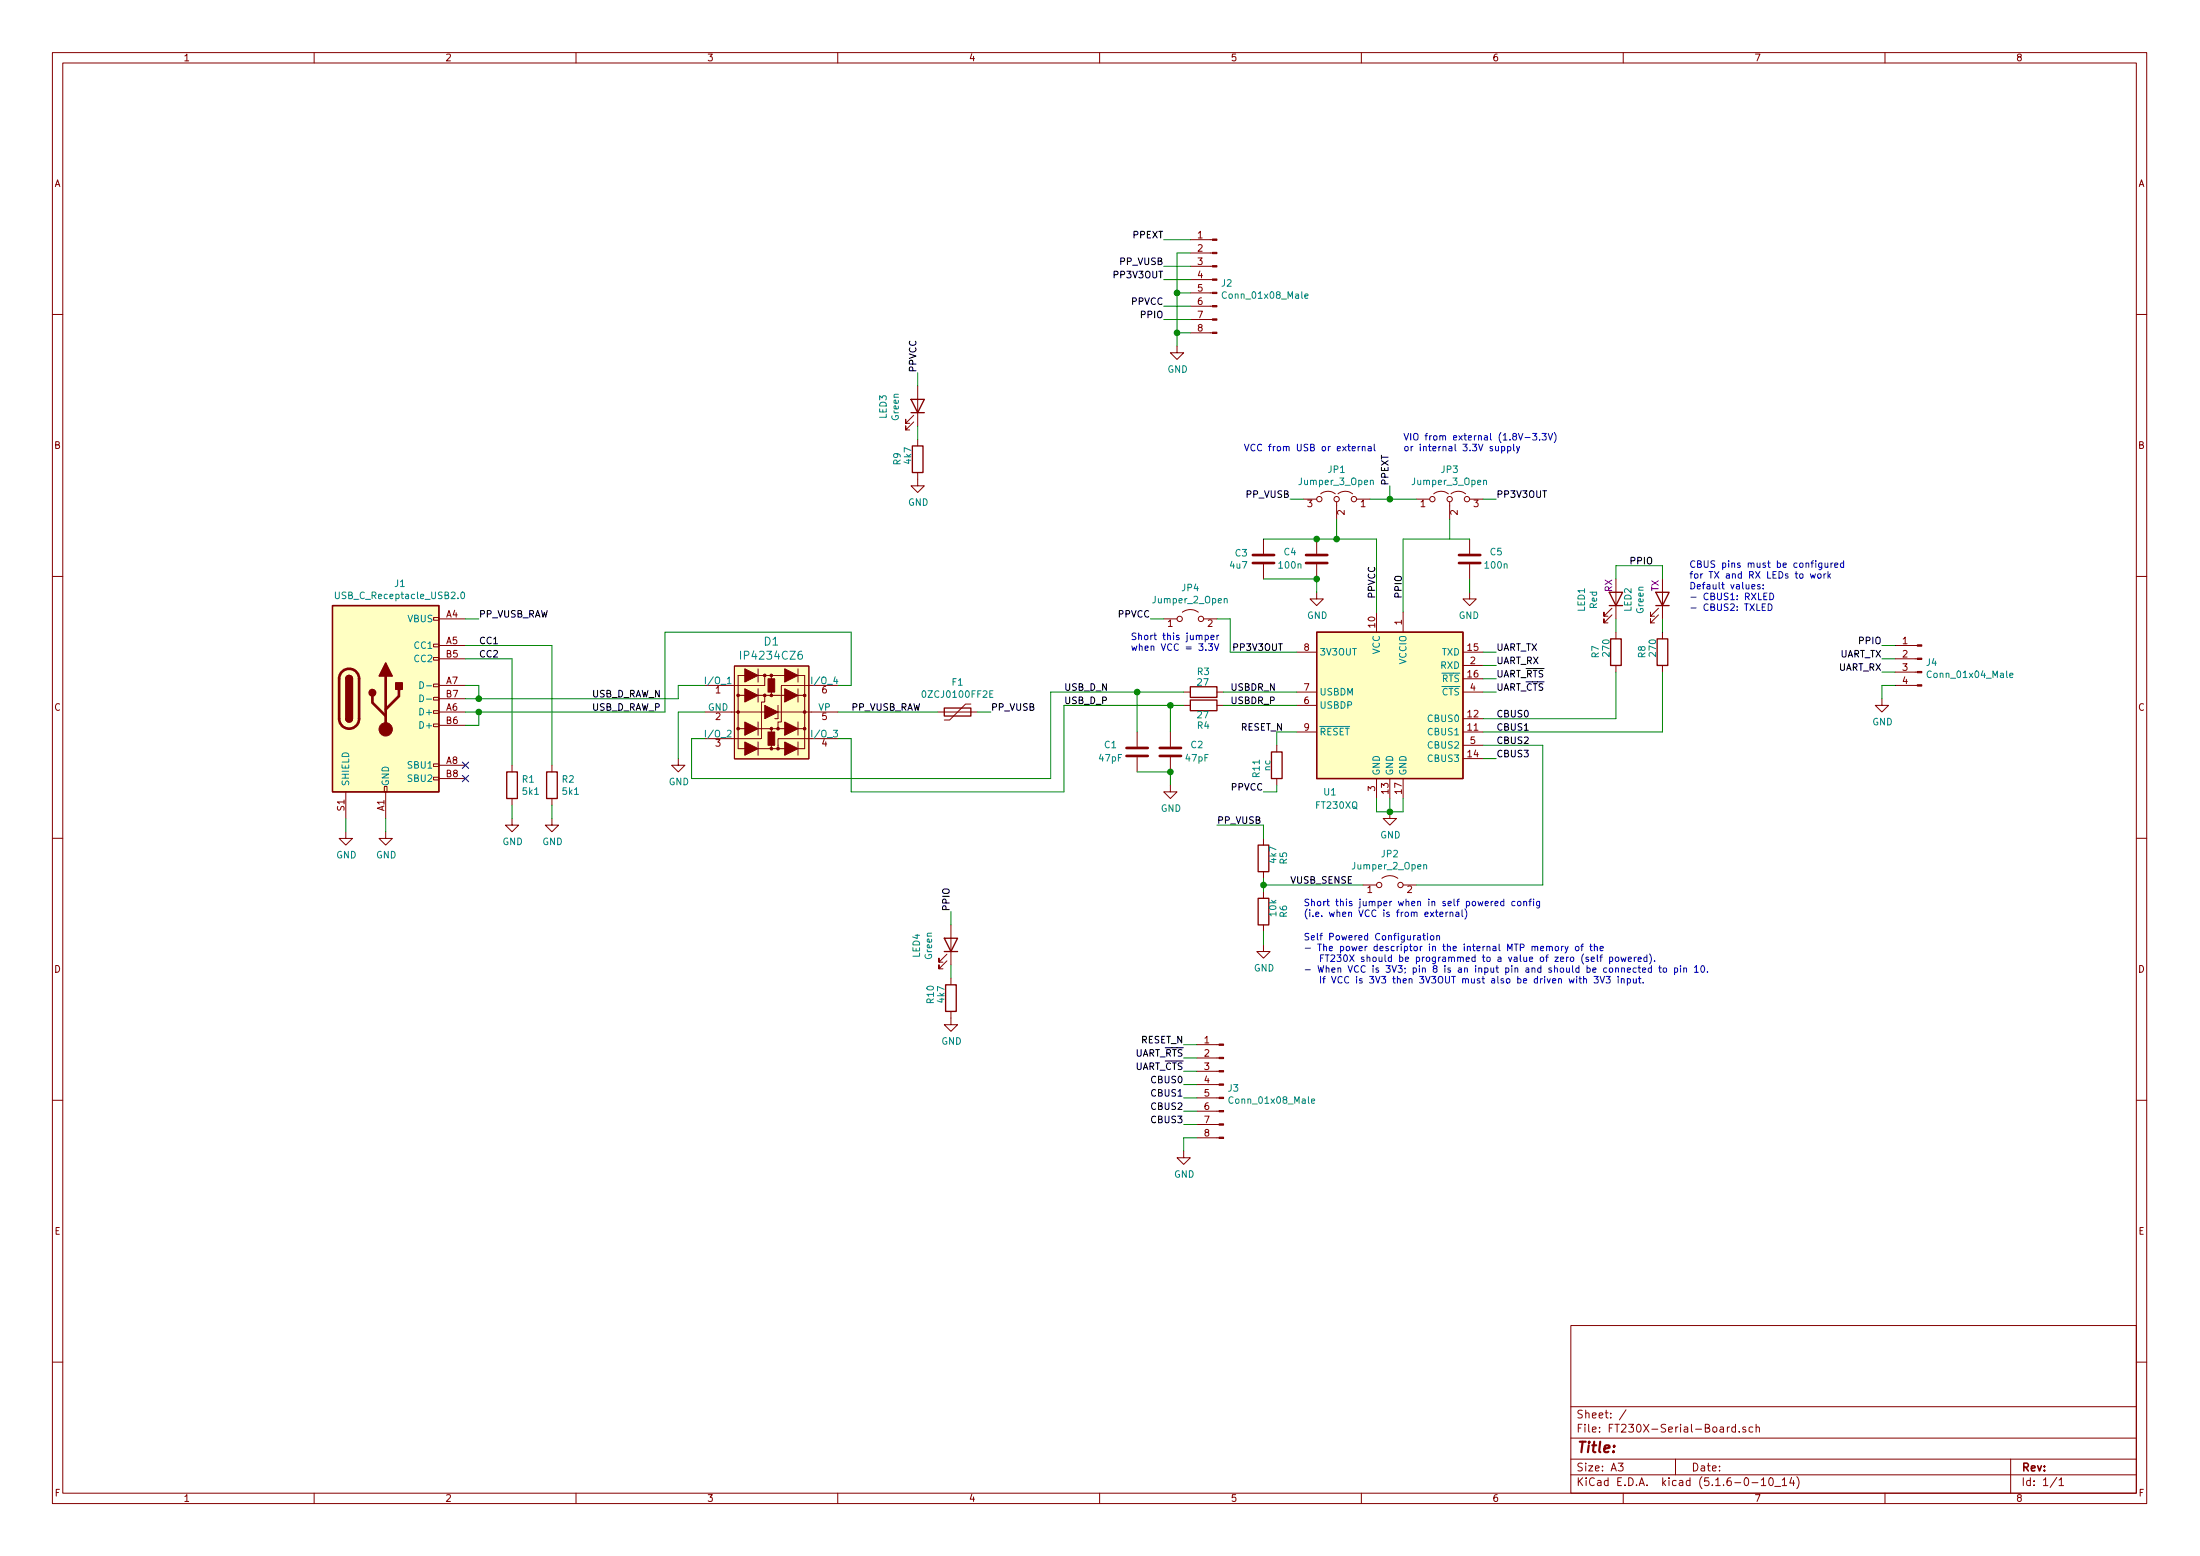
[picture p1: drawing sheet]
EESchema Schematic File Version 4
EELAYER 30 0
EELAYER END
$Descr A3 16535 11693
encoding utf-8
Sheet 1 1
Title ""
Date ""
Rev ""
Comp ""
Comment1 ""
Comment2 ""
Comment3 ""
Comment4 ""
$EndDescr
Text Label 11250 4900 0    50   ~ 0
UART_TX
Text Label 11250 5000 0    50   ~ 0
UART_RX
Text Label 11250 5100 0    50   ~ 0
UART_~RTS
Text Label 11250 5200 0    50   ~ 0
UART_~CTS
$Comp
L power:GND #PWR?
U 1 1
P 10450 6100
AR Path="/5EB36C87/5EC34D88" Ref="#PWR?"  Part="1" 
AR Path="/5EC34D88" Ref="#PWR010"  Part="1" 
F 0 "#PWR010" H 10450 5850 50  0001 C CNN
F 1 "GND" H 10455 5927 50  0000 C CNN
F 2 "" H 10450 6100 50  0001 C CNN
F 3 "" H 10450 6100 50  0001 C CNN
	1    10450 6100
	1    0    0    -1  
$EndComp
Wire Wire Line
	10350 6000 10350 6100
Wire Wire Line
	10350 6100 10450 6100
Wire Wire Line
	10450 6000 10450 6100
Connection ~ 10450 6100
Wire Wire Line
	10450 6100 10550 6100
Wire Wire Line
	10550 6100 10550 6000
Wire Wire Line
	11150 4900 11250 4900
Wire Wire Line
	11150 5000 11250 5000
Wire Wire Line
	11150 5100 11250 5100
Wire Wire Line
	11150 5200 11250 5200
$Comp
L Device:C C?
U 1 1
P 9900 4200
AR Path="/5EB8D980/5EC6DAAE" Ref="C?"  Part="1" 
AR Path="/5EC6DAAE" Ref="C4"  Part="1" 
F 0 "C4" H 10100 4150 50  0000 C CNN
F 1 "100n" H 10100 4250 50  0000 C CNN
F 2 "Capacitor_SMD:C_0402_1005Metric" H 9938 4050 50  0001 C CNN
F 3 "~" H 9900 4200 50  0001 C CNN
	1    9900 4200
	-1   0    0    1   
$EndComp
$Comp
L power:GND #PWR?
U 1 1
P 9900 4450
AR Path="/5EB36C87/5EC86044" Ref="#PWR?"  Part="1" 
AR Path="/5EC86044" Ref="#PWR09"  Part="1" 
F 0 "#PWR09" H 9900 4200 50  0001 C CNN
F 1 "GND" H 9905 4277 50  0000 C CNN
F 2 "" H 9900 4450 50  0001 C CNN
F 3 "" H 9900 4450 50  0001 C CNN
	1    9900 4450
	1    0    0    -1  
$EndComp
Text Notes 9800 7400 0    50   ~ 0
Self Powered Configuration\n- The power descriptor in the internal MTP memory of the \n   FT230X should be programmed to a value of zero (self powered).\n- When VCC is 3V3; pin 8 is an input pin and should be connected to pin 10.\n   If VCC is 3V3 then 3V3OUT must also be driven with 3V3 input.
$Comp
L Device:R R?
U 1 1
P 9050 5200
AR Path="/5EB36C87/5ED932BB" Ref="R?"  Part="1" 
AR Path="/5ED932BB" Ref="R3"  Part="1" 
F 0 "R3" V 9200 5150 50  0000 L CNN
F 1 "27" V 9120 5155 50  0000 L CNN
F 2 "Resistor_SMD:R_0402_1005Metric" V 8980 5200 50  0001 C CNN
F 3 "~" H 9050 5200 50  0001 C CNN
	1    9050 5200
	0    -1   -1   0   
$EndComp
$Comp
L Device:R R?
U 1 1
P 9050 5300
AR Path="/5EB36C87/5ED94B0E" Ref="R?"  Part="1" 
AR Path="/5ED94B0E" Ref="R4"  Part="1" 
F 0 "R4" V 9200 5250 50  0000 L CNN
F 1 "27" V 9120 5255 50  0000 L CNN
F 2 "Resistor_SMD:R_0402_1005Metric" V 8980 5300 50  0001 C CNN
F 3 "~" H 9050 5300 50  0001 C CNN
	1    9050 5300
	0    -1   1    0   
$EndComp
Wire Wire Line
	9200 5300 9750 5300
$Comp
L Device:C C?
U 1 1
P 9500 4200
AR Path="/5EB8D980/5ED99C60" Ref="C?"  Part="1" 
AR Path="/5EB23015/5EFD4131/5ED99C60" Ref="C?"  Part="1" 
AR Path="/5EB23015/5ED99C60" Ref="C?"  Part="1" 
AR Path="/5ED99C60" Ref="C3"  Part="1" 
F 0 "C3" H 9615 4246 50  0000 L CNN
F 1 "4u7" H 9615 4155 50  0000 L CNN
F 2 "Capacitor_SMD:C_0402_1005Metric" H 9538 4050 50  0001 C CNN
F 3 "~" H 9500 4200 50  0001 C CNN
	1    9500 4200
	-1   0    0    -1  
$EndComp
Wire Wire Line
	9900 4350 9900 4450
Wire Wire Line
	9500 4350 9900 4350
Connection ~ 9900 4350
Wire Wire Line
	9900 4050 9500 4050
$Comp
L Device:R R?
U 1 1
P 9500 6450
AR Path="/5EB36C87/5EE6CEB3" Ref="R?"  Part="1" 
AR Path="/5EE6CEB3" Ref="R5"  Part="1" 
F 0 "R5" V 9650 6400 50  0000 L CNN
F 1 "4k7" V 9570 6405 50  0000 L CNN
F 2 "Resistor_SMD:R_0402_1005Metric" V 9430 6450 50  0001 C CNN
F 3 "~" H 9500 6450 50  0001 C CNN
	1    9500 6450
	1    0    0    -1  
$EndComp
$Comp
L Device:R R?
U 1 1
P 9500 6850
AR Path="/5EB36C87/5EE6D835" Ref="R?"  Part="1" 
AR Path="/5EE6D835" Ref="R6"  Part="1" 
F 0 "R6" V 9650 6800 50  0000 L CNN
F 1 "10k" V 9570 6805 50  0000 L CNN
F 2 "Resistor_SMD:R_0402_1005Metric" V 9430 6850 50  0001 C CNN
F 3 "~" H 9500 6850 50  0001 C CNN
	1    9500 6850
	1    0    0    -1  
$EndComp
$Comp
L power:GND #PWR?
U 1 1
P 9500 7100
AR Path="/5EB36C87/5EE791EE" Ref="#PWR?"  Part="1" 
AR Path="/5EE791EE" Ref="#PWR08"  Part="1" 
F 0 "#PWR08" H 9500 6850 50  0001 C CNN
F 1 "GND" H 9505 6927 50  0000 C CNN
F 2 "" H 9500 7100 50  0001 C CNN
F 3 "" H 9500 7100 50  0001 C CNN
	1    9500 7100
	1    0    0    -1  
$EndComp
Wire Wire Line
	9150 6200 9500 6200
Wire Wire Line
	9500 6200 9500 6300
Wire Wire Line
	9500 7000 9500 7100
Wire Wire Line
	11150 5600 11600 5600
Wire Wire Line
	9200 5200 9750 5200
Wire Wire Line
	8550 5500 8550 5200
Connection ~ 8550 5200
Wire Wire Line
	8550 5200 8900 5200
Wire Wire Line
	8800 5500 8800 5300
Wire Wire Line
	8800 5300 8900 5300
Text Label 9250 5200 0    50   ~ 0
USBDR_N
Text Label 9250 5300 0    50   ~ 0
USBDR_P
Connection ~ 8800 5800
Wire Wire Line
	8550 5800 8800 5800
Wire Wire Line
	8800 5800 8800 5900
$Comp
L power:GND #PWR?
U 1 1
P 8800 5900
AR Path="/5EB36C87/5EF60404" Ref="#PWR?"  Part="1" 
AR Path="/5EF60404" Ref="#PWR06"  Part="1" 
F 0 "#PWR06" H 8800 5650 50  0001 C CNN
F 1 "GND" H 8805 5727 50  0000 C CNN
F 2 "" H 8800 5900 50  0001 C CNN
F 3 "" H 8800 5900 50  0001 C CNN
	1    8800 5900
	1    0    0    -1  
$EndComp
$Comp
L Device:C C?
U 1 1
P 8800 5650
AR Path="/5EB8D980/5EF5EB8E" Ref="C?"  Part="1" 
AR Path="/5EF5EB8E" Ref="C2"  Part="1" 
F 0 "C2" H 9000 5600 50  0000 C CNN
F 1 "47pF" H 9000 5700 50  0000 C CNN
F 2 "Capacitor_SMD:C_0402_1005Metric" H 8838 5500 50  0001 C CNN
F 3 "~" H 8800 5650 50  0001 C CNN
	1    8800 5650
	1    0    0    1   
$EndComp
$Comp
L Device:C C?
U 1 1
P 8550 5650
AR Path="/5EB8D980/5EF5C22B" Ref="C?"  Part="1" 
AR Path="/5EF5C22B" Ref="C1"  Part="1" 
F 0 "C1" H 8750 5600 50  0000 C CNN
F 1 "47pF" H 8750 5700 50  0000 C CNN
F 2 "Capacitor_SMD:C_0402_1005Metric" H 8588 5500 50  0001 C CNN
F 3 "~" H 8550 5650 50  0001 C CNN
	1    8550 5650
	-1   0    0    1   
$EndComp
Text Label 11250 5400 0    50   ~ 0
CBUS0
Text Label 11250 5500 0    50   ~ 0
CBUS1
Wire Wire Line
	3500 4950 3850 4950
Wire Wire Line
	3850 4950 3850 5750
Wire Wire Line
	3500 4850 4150 4850
Wire Wire Line
	4150 4850 4150 5750
Wire Wire Line
	3850 6050 3850 6150
Wire Wire Line
	4150 6050 4150 6150
NoConn ~ 3500 5750
NoConn ~ 3500 5850
Wire Wire Line
	2600 6150 2600 6250
Wire Wire Line
	2900 6150 2900 6250
$Comp
L power:GND #PWR?
U 1 1
P 2900 6250
AR Path="/5EB8D980/5EF0FBB3" Ref="#PWR?"  Part="1" 
AR Path="/5EF0FBB3" Ref="#PWR02"  Part="1" 
F 0 "#PWR02" H 2900 6000 50  0001 C CNN
F 1 "GND" H 2905 6077 50  0000 C CNN
F 2 "" H 2900 6250 50  0001 C CNN
F 3 "" H 2900 6250 50  0001 C CNN
	1    2900 6250
	1    0    0    -1  
$EndComp
$Comp
L power:GND #PWR?
U 1 1
P 2600 6250
AR Path="/5EB8D980/5EF0FBB9" Ref="#PWR?"  Part="1" 
AR Path="/5EF0FBB9" Ref="#PWR01"  Part="1" 
F 0 "#PWR01" H 2600 6000 50  0001 C CNN
F 1 "GND" H 2605 6077 50  0000 C CNN
F 2 "" H 2600 6250 50  0001 C CNN
F 3 "" H 2600 6250 50  0001 C CNN
	1    2600 6250
	1    0    0    -1  
$EndComp
$Comp
L power:GND #PWR?
U 1 1
P 4150 6150
AR Path="/5EB8D980/5EF0FBBF" Ref="#PWR?"  Part="1" 
AR Path="/5EF0FBBF" Ref="#PWR04"  Part="1" 
F 0 "#PWR04" H 4150 5900 50  0001 C CNN
F 1 "GND" H 4155 5977 50  0000 C CNN
F 2 "" H 4150 6150 50  0001 C CNN
F 3 "" H 4150 6150 50  0001 C CNN
	1    4150 6150
	1    0    0    -1  
$EndComp
$Comp
L power:GND #PWR?
U 1 1
P 3850 6150
AR Path="/5EB8D980/5EF0FBC5" Ref="#PWR?"  Part="1" 
AR Path="/5EF0FBC5" Ref="#PWR03"  Part="1" 
F 0 "#PWR03" H 3850 5900 50  0001 C CNN
F 1 "GND" H 3855 5977 50  0000 C CNN
F 2 "" H 3850 6150 50  0001 C CNN
F 3 "" H 3850 6150 50  0001 C CNN
	1    3850 6150
	1    0    0    -1  
$EndComp
$Comp
L Device:R R?
U 1 1
P 4150 5900
AR Path="/5EB8D980/5EF0FBCB" Ref="R?"  Part="1" 
AR Path="/5EF0FBCB" Ref="R2"  Part="1" 
F 0 "R2" H 4220 5946 50  0000 L CNN
F 1 "5k1" H 4220 5855 50  0000 L CNN
F 2 "Resistor_SMD:R_0402_1005Metric" V 4080 5900 50  0001 C CNN
F 3 "~" H 4150 5900 50  0001 C CNN
	1    4150 5900
	1    0    0    -1  
$EndComp
$Comp
L Device:R R?
U 1 1
P 3850 5900
AR Path="/5EB8D980/5EF0FBD1" Ref="R?"  Part="1" 
AR Path="/5EF0FBD1" Ref="R1"  Part="1" 
F 0 "R1" H 3920 5946 50  0000 L CNN
F 1 "5k1" H 3920 5855 50  0000 L CNN
F 2 "Resistor_SMD:R_0402_1005Metric" V 3780 5900 50  0001 C CNN
F 3 "~" H 3850 5900 50  0001 C CNN
	1    3850 5900
	1    0    0    -1  
$EndComp
$Comp
L Connector:USB_C_Receptacle_USB2.0 J?
U 1 1
P 2900 5250
AR Path="/5EB8D980/5EF0FBDB" Ref="J?"  Part="1" 
AR Path="/5EF0FBDB" Ref="J1"  Part="1" 
F 0 "J1" H 3007 6117 50  0000 C CNN
F 1 "USB_C_Receptacle_USB2.0" H 3007 6026 50  0000 C CNN
F 2 "Connector_USB:USB_C_Receptacle_Palconn_UTC16-G" H 3050 5250 50  0001 C CNN
F 3 "https://www.usb.org/sites/default/files/documents/usb_type-c.zip" H 3050 5250 50  0001 C CNN
	1    2900 5250
	1    0    0    -1  
$EndComp
Wire Wire Line
	3500 5150 3600 5150
Wire Wire Line
	3600 5150 3600 5250
Wire Wire Line
	3600 5250 3500 5250
Wire Wire Line
	3500 5350 3600 5350
Wire Wire Line
	3600 5350 3600 5450
Wire Wire Line
	3600 5450 3500 5450
Connection ~ 3600 5350
Connection ~ 3600 5250
Text Label 3600 4650 0    50   ~ 0
PP_VUSB_RAW
Text Label 3600 4850 0    50   ~ 0
CC1
Text Label 3600 4950 0    50   ~ 0
CC2
$Comp
L Custom_components:IP4234CZ6 D?
U 1 1
P 5800 5250
AR Path="/5EB8D980/5EF0FC02" Ref="D?"  Part="1" 
AR Path="/5EF0FC02" Ref="D1"  Part="1" 
F 0 "D1" H 5800 5683 60  0000 C CNN
F 1 "IP4234CZ6" H 5800 5577 60  0000 C CNN
F 2 "digikey-footprints:SC-74" H 6000 5650 60  0001 L CNN
F 3 "https://assets.nexperia.com/documents/data-sheet/IP4234CZ6.pdf" H 6000 5550 60  0001 L CNN
F 4 "1727-1217-1-ND" H 6000 5750 60  0001 L CNN "Digi-Key_PN"
F 5 "IP4234CZ6,115" H 6000 5850 60  0001 L CNN "MPN"
F 6 "Circuit Protection" H 6000 5950 60  0001 L CNN "Category"
F 7 "TVS - Diodes" H 6000 6050 60  0001 L CNN "Family"
F 8 "Nexperia USA Inc." H 6000 6150 60  0001 L CNN "Manufacturer"
F 9 "Active" H 6000 6250 60  0001 L CNN "Status"
	1    5800 5250
	1    0    0    -1  
$EndComp
$Comp
L power:GND #PWR?
U 1 1
P 5100 5700
AR Path="/5EB8D980/5EF0FC0A" Ref="#PWR?"  Part="1" 
AR Path="/5EF0FC0A" Ref="#PWR05"  Part="1" 
F 0 "#PWR05" H 5100 5450 50  0001 C CNN
F 1 "GND" H 5105 5527 50  0000 C CNN
F 2 "" H 5100 5700 50  0001 C CNN
F 3 "" H 5100 5700 50  0001 C CNN
	1    5100 5700
	1    0    0    -1  
$EndComp
Wire Wire Line
	3600 5350 5000 5350
Wire Wire Line
	5300 5350 5100 5350
Wire Wire Line
	5100 5350 5100 5700
Text Label 9150 6200 0    50   ~ 0
PP_VUSB
Text Label 4450 5350 0    50   ~ 0
USB_D_RAW_P
Text Label 4450 5250 0    50   ~ 0
USB_D_RAW_N
Wire Wire Line
	3600 5250 5100 5250
Wire Wire Line
	3500 4650 3600 4650
Text Label 8000 5200 0    50   ~ 0
USB_D_N
Wire Wire Line
	7900 5200 8550 5200
Text Label 8000 5300 0    50   ~ 0
USB_D_P
Text Label 11250 5600 0    50   ~ 0
CBUS2
Text Label 11250 5700 0    50   ~ 0
CBUS3
Wire Wire Line
	11250 5700 11150 5700
Text Label 9700 6650 0    50   ~ 0
VUSB_SENSE
$Comp
L Jumper:Jumper_2_Open JP2
U 1 1
P 10450 6650
F 0 "JP2" H 10450 6885 50  0000 C CNN
F 1 "Jumper_2_Open" H 10450 6794 50  0000 C CNN
F 2 "Jumper:SolderJumper-2_P1.3mm_Open_RoundedPad1.0x1.5mm" H 10450 6650 50  0001 C CNN
F 3 "~" H 10450 6650 50  0001 C CNN
	1    10450 6650
	1    0    0    -1  
$EndComp
Wire Wire Line
	11600 6650 10650 6650
Wire Wire Line
	11600 5600 11600 6650
$Comp
L Connector:Conn_01x04_Male J4
U 1 1
P 14450 4950
F 0 "J4" H 14422 4924 50  0000 R CNN
F 1 "Conn_01x04_Male" H 14422 4833 50  0000 R CNN
F 2 "Connector_PinHeader_2.54mm:PinHeader_1x04_P2.54mm_Vertical" H 14450 4950 50  0001 C CNN
F 3 "~" H 14450 4950 50  0001 C CNN
	1    14450 4950
	-1   0    0    -1  
$EndComp
$Comp
L power:GND #PWR?
U 1 1
P 14150 5250
AR Path="/5EB36C87/5EF86D38" Ref="#PWR?"  Part="1" 
AR Path="/5EF86D38" Ref="#PWR013"  Part="1" 
F 0 "#PWR013" H 14150 5000 50  0001 C CNN
F 1 "GND" H 14155 5077 50  0000 C CNN
F 2 "" H 14150 5250 50  0001 C CNN
F 3 "" H 14150 5250 50  0001 C CNN
	1    14150 5250
	1    0    0    -1  
$EndComp
Text Label 14150 4950 2    50   ~ 0
UART_TX
Text Label 14150 5050 2    50   ~ 0
UART_RX
Wire Wire Line
	14150 5050 14250 5050
Wire Wire Line
	14250 4950 14150 4950
Wire Wire Line
	14250 4850 14150 4850
Wire Wire Line
	14250 5150 14150 5150
Wire Wire Line
	14150 5150 14150 5250
Text Label 14150 4850 2    50   ~ 0
PPIO
Text Label 10550 4500 1    50   ~ 0
PPIO
$Comp
L Jumper:Jumper_3_Open JP3
U 1 1
P 10900 3750
F 0 "JP3" H 10900 3974 50  0000 C CNN
F 1 "Jumper_3_Open" H 10900 3883 50  0000 C CNN
F 2 "Jumper:SolderJumper-3_P1.3mm_Open_RoundedPad1.0x1.5mm" H 10900 3750 50  0001 C CNN
F 3 "~" H 10900 3750 50  0001 C CNN
	1    10900 3750
	1    0    0    -1  
$EndComp
$Comp
L Connector:Conn_01x08_Male J3
U 1 1
P 9200 8150
F 0 "J3" H 9172 8124 50  0000 R CNN
F 1 "Conn_01x08_Male" H 9172 8033 50  0000 R CNN
F 2 "Connector_PinHeader_2.54mm:PinHeader_1x08_P2.54mm_Vertical" H 9200 8150 50  0001 C CNN
F 3 "~" H 9200 8150 50  0001 C CNN
	1    9200 8150
	-1   0    0    -1  
$EndComp
Text Label 8900 8450 2    50   ~ 0
CBUS3
Text Label 8900 8350 2    50   ~ 0
CBUS2
Text Label 8900 8250 2    50   ~ 0
CBUS1
Text Label 8900 8150 2    50   ~ 0
CBUS0
Text Label 8750 2000 2    50   ~ 0
PP_VUSB
$Comp
L power:GND #PWR?
U 1 1
P 8850 2600
AR Path="/5EB36C87/5EFC6B97" Ref="#PWR?"  Part="1" 
AR Path="/5EFC6B97" Ref="#PWR07"  Part="1" 
F 0 "#PWR07" H 8850 2350 50  0001 C CNN
F 1 "GND" H 8855 2427 50  0000 C CNN
F 2 "" H 8850 2600 50  0001 C CNN
F 3 "" H 8850 2600 50  0001 C CNN
	1    8850 2600
	1    0    0    -1  
$EndComp
Wire Wire Line
	9000 8150 8900 8150
Wire Wire Line
	8900 8250 9000 8250
Wire Wire Line
	9000 8350 8900 8350
Wire Wire Line
	8900 8450 9000 8450
Text Label 8900 7950 2    50   ~ 0
UART_~RTS
Text Label 8900 8050 2    50   ~ 0
UART_~CTS
Text Label 8750 2400 2    50   ~ 0
PPIO
Wire Wire Line
	9000 7950 8900 7950
Wire Wire Line
	9000 8050 8900 8050
Wire Wire Line
	8950 2000 8750 2000
Wire Wire Line
	8750 2400 8950 2400
$Comp
L Interface_USB:FT230XQ U1
U 1 1
P 10450 5300
F 0 "U1" H 10000 4650 50  0000 C CNN
F 1 "FT230XQ" H 10050 4550 50  0000 C CNN
F 2 "Package_DFN_QFN:QFN-16-1EP_4x4mm_P0.65mm_EP2.1x2.1mm" H 11800 4700 50  0001 C CNN
F 3 "https://www.ftdichip.com/Support/Documents/DataSheets/ICs/DS_FT230X.pdf" H 10450 5300 50  0001 C CNN
	1    10450 5300
	1    0    0    -1  
$EndComp
Text Label 9650 4900 2    50   ~ 0
PP3V3OUT
Text Label 8750 2100 2    50   ~ 0
PP3V3OUT
Text Label 10350 4500 1    50   ~ 0
PPVCC
Wire Wire Line
	9500 6600 9500 6650
Wire Wire Line
	9500 6650 10250 6650
Connection ~ 9500 6650
Wire Wire Line
	9500 6650 9500 6700
Text Label 9650 5500 2    50   ~ 0
RESET_N
Text Label 8900 7850 2    50   ~ 0
RESET_N
Text Label 8750 2300 2    50   ~ 0
PPVCC
$Comp
L Jumper:Jumper_3_Open JP1
U 1 1
P 10050 3750
F 0 "JP1" H 10050 3974 50  0000 C CNN
F 1 "Jumper_3_Open" H 10050 3883 50  0000 C CNN
F 2 "Jumper:SolderJumper-3_P1.3mm_Open_RoundedPad1.0x1.5mm" H 10050 3750 50  0001 C CNN
F 3 "~" H 10050 3750 50  0001 C CNN
	1    10050 3750
	-1   0    0    -1  
$EndComp
Wire Wire Line
	10300 3750 10450 3750
Wire Wire Line
	10050 3900 10050 4050
Wire Wire Line
	10050 4050 10350 4050
Wire Wire Line
	10350 4050 10350 4600
Wire Wire Line
	10550 4600 10550 4050
Wire Wire Line
	10550 4050 10900 4050
Wire Wire Line
	10900 4050 10900 3900
Text Label 11250 3750 0    50   ~ 0
PP3V3OUT
Wire Wire Line
	11250 3750 11150 3750
Text Label 9700 3750 2    50   ~ 0
PP_VUSB
Wire Wire Line
	9700 3750 9800 3750
Wire Wire Line
	10050 4050 9900 4050
Connection ~ 10050 4050
Connection ~ 9900 4050
$Comp
L Device:C C?
U 1 1
P 11050 4200
AR Path="/5EB8D980/5F044AFB" Ref="C?"  Part="1" 
AR Path="/5F044AFB" Ref="C5"  Part="1" 
F 0 "C5" H 11250 4150 50  0000 C CNN
F 1 "100n" H 11250 4250 50  0000 C CNN
F 2 "Capacitor_SMD:C_0402_1005Metric" H 11088 4050 50  0001 C CNN
F 3 "~" H 11050 4200 50  0001 C CNN
	1    11050 4200
	1    0    0    1   
$EndComp
$Comp
L power:GND #PWR?
U 1 1
P 11050 4450
AR Path="/5EB36C87/5F044B01" Ref="#PWR?"  Part="1" 
AR Path="/5F044B01" Ref="#PWR011"  Part="1" 
F 0 "#PWR011" H 11050 4200 50  0001 C CNN
F 1 "GND" H 11055 4277 50  0000 C CNN
F 2 "" H 11050 4450 50  0001 C CNN
F 3 "" H 11050 4450 50  0001 C CNN
	1    11050 4450
	-1   0    0    -1  
$EndComp
Wire Wire Line
	11050 4350 11050 4450
Wire Wire Line
	10900 4050 11050 4050
Text Label 12250 4250 0    50   ~ 0
PPIO
Wire Wire Line
	12500 4350 12500 4250
Wire Wire Line
	12150 4250 12500 4250
Wire Wire Line
	12150 4350 12150 4250
Wire Wire Line
	12500 4750 12500 4650
Wire Wire Line
	12150 4650 12150 4750
$Comp
L Device:R R?
U 1 1
P 12500 4900
AR Path="/5EB36C87/5EFB58D5" Ref="R?"  Part="1" 
AR Path="/5EFB58D5" Ref="R8"  Part="1" 
F 0 "R8" V 12650 4850 50  0000 L CNN
F 1 "270" V 12570 4855 50  0000 L CNN
F 2 "Resistor_SMD:R_0402_1005Metric" V 12430 4900 50  0001 C CNN
F 3 "~" H 12500 4900 50  0001 C CNN
	1    12500 4900
	-1   0    0    -1  
$EndComp
$Comp
L Device:R R?
U 1 1
P 12150 4900
AR Path="/5EB36C87/5EFB58CF" Ref="R?"  Part="1" 
AR Path="/5EFB58CF" Ref="R7"  Part="1" 
F 0 "R7" V 12300 4850 50  0000 L CNN
F 1 "270" V 12220 4855 50  0000 L CNN
F 2 "Resistor_SMD:R_0402_1005Metric" V 12080 4900 50  0001 C CNN
F 3 "~" H 12150 4900 50  0001 C CNN
	1    12150 4900
	-1   0    0    -1  
$EndComp
Wire Wire Line
	12150 5050 12150 5400
Wire Wire Line
	11150 5400 12150 5400
Wire Wire Line
	12500 5500 12500 5050
Wire Wire Line
	11150 5500 12500 5500
Wire Wire Line
	9000 7850 8900 7850
$Comp
L power:GND #PWR?
U 1 1
P 8900 8650
AR Path="/5EB36C87/5F06949A" Ref="#PWR?"  Part="1" 
AR Path="/5F06949A" Ref="#PWR012"  Part="1" 
F 0 "#PWR012" H 8900 8400 50  0001 C CNN
F 1 "GND" H 8905 8477 50  0000 C CNN
F 2 "" H 8900 8650 50  0001 C CNN
F 3 "" H 8900 8650 50  0001 C CNN
	1    8900 8650
	1    0    0    -1  
$EndComp
Wire Wire Line
	9000 8550 8900 8550
Wire Wire Line
	8900 8550 8900 8650
$Comp
L Connector:Conn_01x08_Male J2
U 1 1
P 9150 2100
F 0 "J2" H 9122 2074 50  0000 R CNN
F 1 "Conn_01x08_Male" H 9122 1983 50  0000 R CNN
F 2 "Connector_PinHeader_2.54mm:PinHeader_1x08_P2.54mm_Vertical" H 9150 2100 50  0001 C CNN
F 3 "~" H 9150 2100 50  0001 C CNN
	1    9150 2100
	-1   0    0    -1  
$EndComp
Wire Wire Line
	8850 2600 8850 2500
Wire Wire Line
	8850 2500 8950 2500
Wire Wire Line
	8750 2100 8950 2100
Wire Wire Line
	8750 2300 8950 2300
Wire Wire Line
	10450 3650 10450 3750
Connection ~ 10450 3750
Wire Wire Line
	10450 3750 10650 3750
Text Label 10450 3650 1    50   ~ 0
PPEXT
Text Label 8750 1800 2    50   ~ 0
PPEXT
Wire Wire Line
	8750 1800 8950 1800
Wire Wire Line
	8950 1900 8850 1900
Wire Wire Line
	8850 1900 8850 2200
Connection ~ 8850 2500
Wire Wire Line
	8950 2200 8850 2200
Connection ~ 8850 2200
Wire Wire Line
	8850 2200 8850 2500
Text Label 6400 5350 0    50   ~ 0
PP_VUSB_RAW
Wire Wire Line
	6300 5350 7050 5350
$Comp
L Device:LED LED2
U 1 1
P 12500 4500
F 0 "LED2" H 12493 4245 50  0000 C CNN
F 1 "Green" H 12493 4336 50  0000 C CNN
F 2 "LED_SMD:LED_0603_1608Metric" H 12500 4500 50  0001 C CNN
F 3 "~" H 12500 4500 50  0001 C CNN
F 4 "TX" H 12600 4450 50  0000 C CNN "Comment"
	1    12500 4500
	0    1    -1   0   
$EndComp
$Comp
L Device:LED LED1
U 1 1
P 12150 4500
F 0 "LED1" H 12143 4245 50  0000 C CNN
F 1 "Red" H 12143 4336 50  0000 C CNN
F 2 "LED_SMD:LED_0603_1608Metric" H 12150 4500 50  0001 C CNN
F 3 "~" H 12150 4500 50  0001 C CNN
F 4 "RX" H 12250 4450 50  0000 C CNN "Comment"
	1    12150 4500
	0    1    -1   0   
$EndComp
Wire Wire Line
	8000 5300 8800 5300
Connection ~ 8800 5300
Wire Wire Line
	8000 5300 8000 5950
Wire Wire Line
	8000 5950 6400 5950
Wire Wire Line
	6400 5950 6400 5550
Wire Wire Line
	6400 5550 6300 5550
Wire Wire Line
	6300 5150 6400 5150
Wire Wire Line
	6400 5150 6400 4750
Wire Wire Line
	6400 4750 5000 4750
Wire Wire Line
	5000 4750 5000 5350
Wire Wire Line
	5300 5150 5100 5150
Wire Wire Line
	5100 5150 5100 5250
Wire Wire Line
	7900 5200 7900 5850
Wire Wire Line
	7900 5850 5200 5850
Wire Wire Line
	5200 5850 5200 5550
Wire Wire Line
	5200 5550 5300 5550
Text Label 7450 5350 0    50   ~ 0
PP_VUSB
Wire Wire Line
	7350 5350 7450 5350
$Comp
L Device:Polyfuse F1
U 1 1
P 7200 5350
F 0 "F1" V 6975 5350 50  0000 C CNN
F 1 "0ZCJ0100FF2E" V 7066 5350 50  0000 C CNN
F 2 "Fuse:Fuse_1206_3216Metric" H 7250 5150 50  0001 L CNN
F 3 "https://www.belfuse.com/resources/datasheets/circuitprotection/ds-cp-0zcj-series.pdf" H 7200 5350 50  0001 C CNN
	1    7200 5350
	0    1    1    0   
$EndComp
$Comp
L Jumper:Jumper_2_Open JP4
U 1 1
P 8950 4650
F 0 "JP4" H 8950 4885 50  0000 C CNN
F 1 "Jumper_2_Open" H 8950 4794 50  0000 C CNN
F 2 "Jumper:SolderJumper-2_P1.3mm_Open_RoundedPad1.0x1.5mm" H 8950 4650 50  0001 C CNN
F 3 "~" H 8950 4650 50  0001 C CNN
	1    8950 4650
	1    0    0    -1  
$EndComp
Text Label 8650 4650 2    50   ~ 0
PPVCC
Wire Wire Line
	8650 4650 8750 4650
Wire Wire Line
	9150 4650 9250 4650
Wire Wire Line
	9250 4650 9250 4900
Wire Wire Line
	9250 4900 9750 4900
Text Notes 8500 4900 0    50   ~ 0
Short this jumper\nwhen VCC = 3.3V
Text Notes 9350 3400 0    50   ~ 0
VCC from USB or external
Text Notes 10550 3400 0    50   ~ 0
VIO from external (1.8V-3.3V)\nor internal 3.3V supply
Text Notes 9800 6900 0    50   ~ 0
Short this jumper when in self powered config\n(i.e. when VCC is from external)
Text Notes 12700 4600 0    50   ~ 0
CBUS pins must be configured\nfor TX and RX LEDs to work\nDefault values:\n- CBUS1: RXLED\n- CBUS2: TXLED
Wire Wire Line
	6900 3300 6900 3200
$Comp
L Device:R R?
U 1 1
P 6900 3450
AR Path="/5EB36C87/5EE7CE60" Ref="R?"  Part="1" 
AR Path="/5EE7CE60" Ref="R9"  Part="1" 
F 0 "R9" V 7050 3400 50  0000 L CNN
F 1 "4k7" V 6970 3405 50  0000 L CNN
F 2 "Resistor_SMD:R_0402_1005Metric" V 6830 3450 50  0001 C CNN
F 3 "~" H 6900 3450 50  0001 C CNN
	1    6900 3450
	-1   0    0    -1  
$EndComp
$Comp
L power:GND #PWR?
U 1 1
P 6900 3600
AR Path="/5EB36C87/5EE815B7" Ref="#PWR?"  Part="1" 
AR Path="/5EE815B7" Ref="#PWR0101"  Part="1" 
F 0 "#PWR0101" H 6900 3350 50  0001 C CNN
F 1 "GND" H 6905 3427 50  0000 C CNN
F 2 "" H 6900 3600 50  0001 C CNN
F 3 "" H 6900 3600 50  0001 C CNN
	1    6900 3600
	1    0    0    -1  
$EndComp
Text Label 6900 2800 1    50   ~ 0
PPVCC
$Comp
L Device:LED LED3
U 1 1
P 6900 3050
F 0 "LED3" H 6893 2795 50  0000 C CNN
F 1 "Green" H 6893 2886 50  0000 C CNN
F 2 "LED_SMD:LED_0603_1608Metric" H 6900 3050 50  0001 C CNN
F 3 "~" H 6900 3050 50  0001 C CNN
	1    6900 3050
	0    1    -1   0   
$EndComp
Wire Wire Line
	6900 2800 6900 2900
Wire Wire Line
	7150 7350 7150 7250
$Comp
L Device:R R?
U 1 1
P 7150 7500
AR Path="/5EB36C87/5EE9505E" Ref="R?"  Part="1" 
AR Path="/5EE9505E" Ref="R10"  Part="1" 
F 0 "R10" V 7300 7450 50  0000 L CNN
F 1 "4k7" V 7220 7455 50  0000 L CNN
F 2 "Resistor_SMD:R_0402_1005Metric" V 7080 7500 50  0001 C CNN
F 3 "~" H 7150 7500 50  0001 C CNN
	1    7150 7500
	-1   0    0    -1  
$EndComp
$Comp
L power:GND #PWR?
U 1 1
P 7150 7650
AR Path="/5EB36C87/5EE95064" Ref="#PWR?"  Part="1" 
AR Path="/5EE95064" Ref="#PWR0102"  Part="1" 
F 0 "#PWR0102" H 7150 7400 50  0001 C CNN
F 1 "GND" H 7155 7477 50  0000 C CNN
F 2 "" H 7150 7650 50  0001 C CNN
F 3 "" H 7150 7650 50  0001 C CNN
	1    7150 7650
	1    0    0    -1  
$EndComp
$Comp
L Device:LED LED4
U 1 1
P 7150 7100
F 0 "LED4" H 7143 6845 50  0000 C CNN
F 1 "Green" H 7143 6936 50  0000 C CNN
F 2 "LED_SMD:LED_0603_1608Metric" H 7150 7100 50  0001 C CNN
F 3 "~" H 7150 7100 50  0001 C CNN
	1    7150 7100
	0    1    -1   0   
$EndComp
Wire Wire Line
	7150 6850 7150 6950
Text Label 7150 6850 1    50   ~ 0
PPIO
$Comp
L Device:R R?
U 1 1
P 9600 5750
AR Path="/5EB36C87/5EE4F28E" Ref="R?"  Part="1" 
AR Path="/5EE4F28E" Ref="R11"  Part="1" 
F 0 "R11" V 9750 5700 50  0000 L CNN
F 1 "nc" V 9670 5705 50  0000 L CNN
F 2 "Resistor_SMD:R_0402_1005Metric" V 9530 5750 50  0001 C CNN
F 3 "~" H 9600 5750 50  0001 C CNN
	1    9600 5750
	-1   0    0    1   
$EndComp
Text Label 9500 5950 2    50   ~ 0
PPVCC
Wire Wire Line
	9500 5950 9600 5950
Wire Wire Line
	9600 5950 9600 5900
Wire Wire Line
	9600 5600 9600 5500
Wire Wire Line
	9600 5500 9750 5500
$EndSCHEMATC
